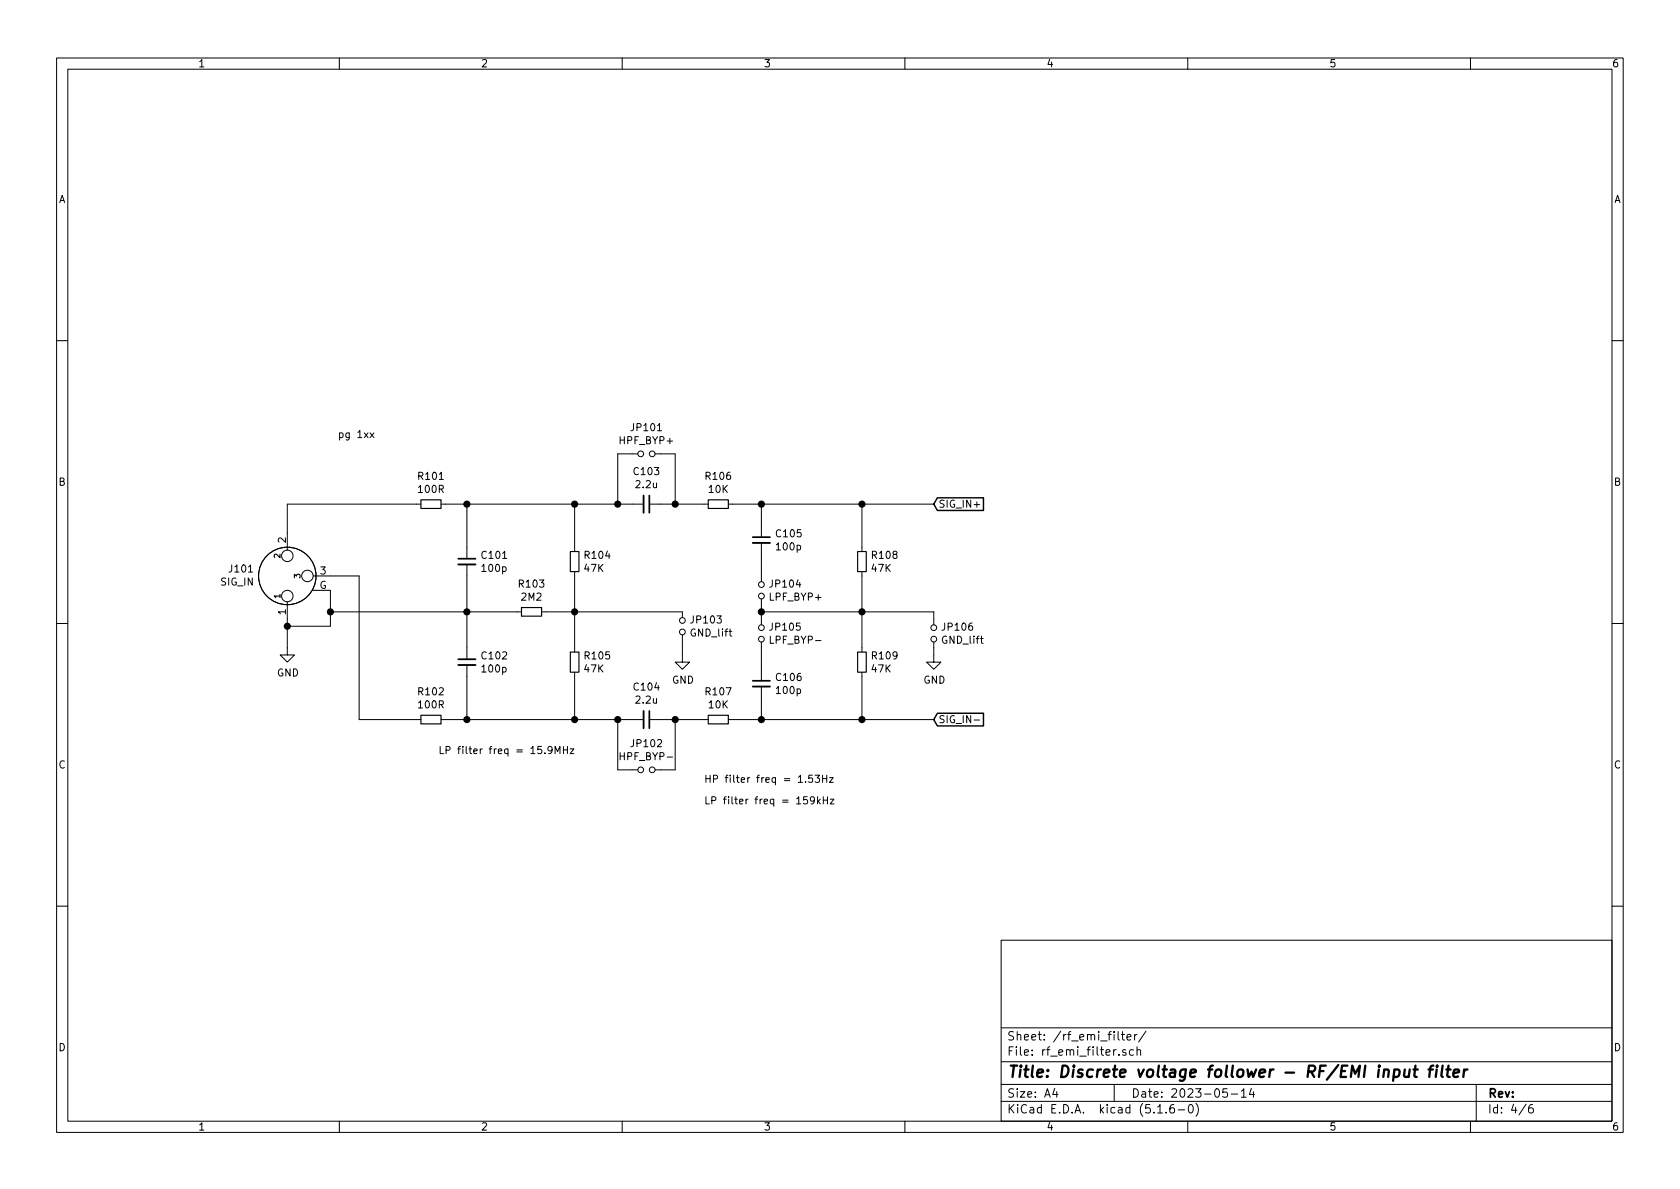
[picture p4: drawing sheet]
EESchema Schematic File Version 4
EELAYER 30 0
EELAYER END
$Descr A4 11693 8268
encoding utf-8
Sheet 4 6
Title "Discrete voltage follower - RF/EMI input filter"
Date "2023-05-14"
Rev ""
Comp ""
Comment1 ""
Comment2 ""
Comment3 ""
Comment4 ""
$EndDescr
$Comp
L Connector:XLR3_Ground J?
U 1 1
P 2000 4000
AR Path="/64618ED1/647D605C" Ref="J?"  Part="1" 
AR Path="/647CF58A/647D605C" Ref="J?"  Part="1" 
AR Path="/647CF3C3/647D605C" Ref="J101"  Part="1" 
AR Path="/6466A471/647D605C" Ref="J?"  Part="1" 
F 0 "J101" V 2046 4228 50  0000 L CNN
F 1 "SIG_IN" V 1955 4228 50  0000 L CNN
F 2 "" H 2000 4000 50  0001 C CNN
F 3 " ~" H 2000 4000 50  0001 C CNN
	1    2000 4000
	0    -1   -1   0   
$EndComp
$Comp
L Device:C_Small C?
U 1 1
P 4500 3500
AR Path="/64618ED1/647D6062" Ref="C?"  Part="1" 
AR Path="/647CF58A/647D6062" Ref="C?"  Part="1" 
AR Path="/647CF3C3/647D6062" Ref="C103"  Part="1" 
AR Path="/6466A471/647D6062" Ref="C?"  Part="1" 
F 0 "C103" V 4271 3500 50  0000 C CNN
F 1 "2.2u" V 4362 3500 50  0000 C CNN
F 2 "Capacitor_THT:C_Rect_L7.2mm_W7.2mm_P5.00mm_FKS2_FKP2_MKS2_MKP2" H 4500 3500 50  0001 C CNN
F 3 "~" H 4500 3500 50  0001 C CNN
	1    4500 3500
	0    1    1    0   
$EndComp
$Comp
L Device:C_Small C?
U 1 1
P 3250 3900
AR Path="/64618ED1/647D6068" Ref="C?"  Part="1" 
AR Path="/647CF58A/647D6068" Ref="C?"  Part="1" 
AR Path="/647CF3C3/647D6068" Ref="C101"  Part="1" 
AR Path="/6466A471/647D6068" Ref="C?"  Part="1" 
F 0 "C101" H 3342 3946 50  0000 L CNN
F 1 "100p" H 3342 3855 50  0000 L CNN
F 2 "Capacitor_SMD:C_0805_2012Metric_Pad1.15x1.40mm_HandSolder" H 3250 3900 50  0001 C CNN
F 3 "~" H 3250 3900 50  0001 C CNN
	1    3250 3900
	1    0    0    -1  
$EndComp
$Comp
L Device:R_Small R?
U 1 1
P 6000 3900
AR Path="/64618ED1/647D606E" Ref="R?"  Part="1" 
AR Path="/647CF58A/647D606E" Ref="R?"  Part="1" 
AR Path="/647CF3C3/647D606E" Ref="R108"  Part="1" 
AR Path="/6466A471/647D606E" Ref="R?"  Part="1" 
F 0 "R108" H 6059 3946 50  0000 L CNN
F 1 "47K" H 6059 3855 50  0000 L CNN
F 2 "Resistor_SMD:R_0805_2012Metric_Pad1.15x1.40mm_HandSolder" H 6000 3900 50  0001 C CNN
F 3 "~" H 6000 3900 50  0001 C CNN
	1    6000 3900
	1    0    0    -1  
$EndComp
$Comp
L Device:R_Small R?
U 1 1
P 5000 3500
AR Path="/64618ED1/647D6074" Ref="R?"  Part="1" 
AR Path="/647CF58A/647D6074" Ref="R?"  Part="1" 
AR Path="/647CF3C3/647D6074" Ref="R106"  Part="1" 
AR Path="/6466A471/647D6074" Ref="R?"  Part="1" 
F 0 "R106" V 4804 3500 50  0000 C CNN
F 1 "10K" V 4895 3500 50  0000 C CNN
F 2 "Resistor_SMD:R_0805_2012Metric_Pad1.15x1.40mm_HandSolder" H 5000 3500 50  0001 C CNN
F 3 "~" H 5000 3500 50  0001 C CNN
	1    5000 3500
	0    1    1    0   
$EndComp
$Comp
L Device:C_Small C?
U 1 1
P 4500 5000
AR Path="/64618ED1/647E3023" Ref="C?"  Part="1" 
AR Path="/647CF58A/647E3023" Ref="C?"  Part="1" 
AR Path="/647CF3C3/647E3023" Ref="C104"  Part="1" 
AR Path="/6466A471/647E3023" Ref="C?"  Part="1" 
F 0 "C104" V 4271 5000 50  0000 C CNN
F 1 "2.2u" V 4362 5000 50  0000 C CNN
F 2 "Capacitor_THT:C_Rect_L7.2mm_W7.2mm_P5.00mm_FKS2_FKP2_MKS2_MKP2" H 4500 5000 50  0001 C CNN
F 3 "~" H 4500 5000 50  0001 C CNN
	1    4500 5000
	0    1    1    0   
$EndComp
$Comp
L Device:C_Small C?
U 1 1
P 3250 4600
AR Path="/64618ED1/647E3029" Ref="C?"  Part="1" 
AR Path="/647CF58A/647E3029" Ref="C?"  Part="1" 
AR Path="/647CF3C3/647E3029" Ref="C102"  Part="1" 
AR Path="/6466A471/647E3029" Ref="C?"  Part="1" 
F 0 "C102" H 3342 4646 50  0000 L CNN
F 1 "100p" H 3342 4555 50  0000 L CNN
F 2 "Capacitor_SMD:C_0805_2012Metric_Pad1.15x1.40mm_HandSolder" H 3250 4600 50  0001 C CNN
F 3 "~" H 3250 4600 50  0001 C CNN
	1    3250 4600
	1    0    0    -1  
$EndComp
$Comp
L Device:R_Small R?
U 1 1
P 5000 5000
AR Path="/64618ED1/647E3035" Ref="R?"  Part="1" 
AR Path="/647CF58A/647E3035" Ref="R?"  Part="1" 
AR Path="/647CF3C3/647E3035" Ref="R107"  Part="1" 
AR Path="/6466A471/647E3035" Ref="R?"  Part="1" 
F 0 "R107" V 4804 5000 50  0000 C CNN
F 1 "10K" V 4895 5000 50  0000 C CNN
F 2 "Resistor_SMD:R_0805_2012Metric_Pad1.15x1.40mm_HandSolder" H 5000 5000 50  0001 C CNN
F 3 "~" H 5000 5000 50  0001 C CNN
	1    5000 5000
	0    1    1    0   
$EndComp
$Comp
L power:GND #PWR013
U 1 1
P 2000 4500
AR Path="/647CF3C3/647E4022" Ref="#PWR013"  Part="1" 
AR Path="/6466A471/647E4022" Ref="#PWR?"  Part="1" 
F 0 "#PWR013" H 2000 4250 50  0001 C CNN
F 1 "GND" H 2005 4327 50  0000 C CNN
F 2 "" H 2000 4500 50  0001 C CNN
F 3 "" H 2000 4500 50  0001 C CNN
	1    2000 4500
	1    0    0    -1  
$EndComp
Wire Wire Line
	2000 4300 2000 4350
Wire Wire Line
	2000 4350 2300 4350
Connection ~ 2000 4350
Wire Wire Line
	2000 4350 2000 4500
Wire Wire Line
	2000 3700 2000 3500
Wire Wire Line
	2300 4000 2500 4000
Wire Wire Line
	4600 3500 4700 3500
Text GLabel 6500 3500 2    50   Input ~ 0
SIG_IN+
Text GLabel 6500 5000 2    50   Input ~ 0
SIG_IN-
$Comp
L Device:Jumper_NO_Small JP101
U 1 1
P 4500 3150
AR Path="/647CF3C3/6486EFD7" Ref="JP101"  Part="1" 
AR Path="/6466A471/6486EFD7" Ref="JP?"  Part="1" 
F 0 "JP101" H 4500 3335 50  0000 C CNN
F 1 "HPF_BYP+" H 4500 3244 50  0000 C CNN
F 2 "Jumper:SolderJumper-2_P1.3mm_Open_RoundedPad1.0x1.5mm" H 4500 3150 50  0001 C CNN
F 3 "~" H 4500 3150 50  0001 C CNN
	1    4500 3150
	1    0    0    -1  
$EndComp
$Comp
L Device:Jumper_NO_Small JP102
U 1 1
P 4500 5350
AR Path="/647CF3C3/6486FA10" Ref="JP102"  Part="1" 
AR Path="/6466A471/6486FA10" Ref="JP?"  Part="1" 
F 0 "JP102" H 4500 5535 50  0000 C CNN
F 1 "HPF_BYP-" H 4500 5444 50  0000 C CNN
F 2 "Jumper:SolderJumper-2_P1.3mm_Open_RoundedPad1.0x1.5mm" H 4500 5350 50  0001 C CNN
F 3 "~" H 4500 5350 50  0001 C CNN
	1    4500 5350
	1    0    0    -1  
$EndComp
Wire Wire Line
	2500 4000 2500 5000
Wire Wire Line
	4400 3150 4300 3150
Wire Wire Line
	4300 3150 4300 3500
Wire Wire Line
	4300 3500 4400 3500
Wire Wire Line
	4600 3150 4700 3150
Wire Wire Line
	4700 3150 4700 3500
Connection ~ 4700 3500
Wire Wire Line
	4600 5000 4700 5000
Wire Wire Line
	4600 5350 4700 5350
Wire Wire Line
	4700 5350 4700 5000
Connection ~ 4700 5000
Wire Wire Line
	4300 5000 4300 5350
Wire Wire Line
	4300 5350 4400 5350
Wire Wire Line
	4300 5000 4400 5000
Text Notes 2350 3050 0    50   ~ 0
pg 1xx
$Comp
L Device:R_Small R?
U 1 1
P 3000 3500
AR Path="/64618ED1/64633F86" Ref="R?"  Part="1" 
AR Path="/647CF58A/64633F86" Ref="R?"  Part="1" 
AR Path="/647CF3C3/64633F86" Ref="R101"  Part="1" 
AR Path="/6466A471/64633F86" Ref="R?"  Part="1" 
F 0 "R101" V 2804 3500 50  0000 C CNN
F 1 "100R" V 2895 3500 50  0000 C CNN
F 2 "Resistor_SMD:R_0805_2012Metric_Pad1.15x1.40mm_HandSolder" H 3000 3500 50  0001 C CNN
F 3 "~" H 3000 3500 50  0001 C CNN
	1    3000 3500
	0    1    1    0   
$EndComp
Wire Wire Line
	4700 3500 4900 3500
Wire Wire Line
	4700 5000 4900 5000
$Comp
L Device:R_Small R?
U 1 1
P 3000 5000
AR Path="/64618ED1/64636200" Ref="R?"  Part="1" 
AR Path="/647CF58A/64636200" Ref="R?"  Part="1" 
AR Path="/647CF3C3/64636200" Ref="R102"  Part="1" 
AR Path="/6466A471/64636200" Ref="R?"  Part="1" 
F 0 "R102" V 2804 5000 50  0000 C CNN
F 1 "100R" V 2895 5000 50  0000 C CNN
F 2 "Resistor_SMD:R_0805_2012Metric_Pad1.15x1.40mm_HandSolder" H 3000 5000 50  0001 C CNN
F 3 "~" H 3000 5000 50  0001 C CNN
	1    3000 5000
	0    1    1    0   
$EndComp
$Comp
L Device:R_Small R?
U 1 1
P 4000 3900
AR Path="/64618ED1/64639136" Ref="R?"  Part="1" 
AR Path="/647CF58A/64639136" Ref="R?"  Part="1" 
AR Path="/647CF3C3/64639136" Ref="R104"  Part="1" 
AR Path="/6466A471/64639136" Ref="R?"  Part="1" 
F 0 "R104" H 4059 3946 50  0000 L CNN
F 1 "47K" H 4059 3855 50  0000 L CNN
F 2 "Resistor_SMD:R_0805_2012Metric_Pad1.15x1.40mm_HandSolder" H 4000 3900 50  0001 C CNN
F 3 "~" H 4000 3900 50  0001 C CNN
	1    4000 3900
	1    0    0    -1  
$EndComp
$Comp
L Device:R_Small R?
U 1 1
P 4000 4600
AR Path="/64618ED1/64639613" Ref="R?"  Part="1" 
AR Path="/647CF58A/64639613" Ref="R?"  Part="1" 
AR Path="/647CF3C3/64639613" Ref="R105"  Part="1" 
AR Path="/6466A471/64639613" Ref="R?"  Part="1" 
F 0 "R105" H 4059 4646 50  0000 L CNN
F 1 "47K" H 4059 4555 50  0000 L CNN
F 2 "Resistor_SMD:R_0805_2012Metric_Pad1.15x1.40mm_HandSolder" H 4000 4600 50  0001 C CNN
F 3 "~" H 4000 4600 50  0001 C CNN
	1    4000 4600
	1    0    0    -1  
$EndComp
$Comp
L Device:C_Small C?
U 1 1
P 5300 3750
AR Path="/64618ED1/64650CF3" Ref="C?"  Part="1" 
AR Path="/647CF58A/64650CF3" Ref="C?"  Part="1" 
AR Path="/647CF3C3/64650CF3" Ref="C105"  Part="1" 
AR Path="/6466A471/64650CF3" Ref="C?"  Part="1" 
F 0 "C105" H 5392 3796 50  0000 L CNN
F 1 "100p" H 5392 3705 50  0000 L CNN
F 2 "Capacitor_SMD:C_0805_2012Metric_Pad1.15x1.40mm_HandSolder" H 5300 3750 50  0001 C CNN
F 3 "~" H 5300 3750 50  0001 C CNN
	1    5300 3750
	1    0    0    -1  
$EndComp
$Comp
L Device:C_Small C?
U 1 1
P 5300 4750
AR Path="/64618ED1/64652528" Ref="C?"  Part="1" 
AR Path="/647CF58A/64652528" Ref="C?"  Part="1" 
AR Path="/647CF3C3/64652528" Ref="C106"  Part="1" 
AR Path="/6466A471/64652528" Ref="C?"  Part="1" 
F 0 "C106" H 5392 4796 50  0000 L CNN
F 1 "100p" H 5392 4705 50  0000 L CNN
F 2 "Capacitor_SMD:C_0805_2012Metric_Pad1.15x1.40mm_HandSolder" H 5300 4750 50  0001 C CNN
F 3 "~" H 5300 4750 50  0001 C CNN
	1    5300 4750
	1    0    0    -1  
$EndComp
$Comp
L Device:R_Small R?
U 1 1
P 6000 4600
AR Path="/64618ED1/64652AD7" Ref="R?"  Part="1" 
AR Path="/647CF58A/64652AD7" Ref="R?"  Part="1" 
AR Path="/647CF3C3/64652AD7" Ref="R109"  Part="1" 
AR Path="/6466A471/64652AD7" Ref="R?"  Part="1" 
F 0 "R109" H 6059 4646 50  0000 L CNN
F 1 "47K" H 6059 4555 50  0000 L CNN
F 2 "Resistor_SMD:R_0805_2012Metric_Pad1.15x1.40mm_HandSolder" H 6000 4600 50  0001 C CNN
F 3 "~" H 6000 4600 50  0001 C CNN
	1    6000 4600
	1    0    0    -1  
$EndComp
Connection ~ 4300 5000
Connection ~ 4300 3500
Wire Wire Line
	5100 5000 5300 5000
Wire Wire Line
	5100 3500 5300 3500
Wire Wire Line
	6000 4000 6000 4250
Wire Wire Line
	6000 4250 5300 4250
Wire Wire Line
	6000 4250 6000 4500
Connection ~ 6000 4250
Wire Wire Line
	6000 4700 6000 5000
Connection ~ 6000 5000
Wire Wire Line
	6000 5000 6500 5000
Wire Wire Line
	5300 4850 5300 5000
Connection ~ 5300 5000
Wire Wire Line
	5300 5000 6000 5000
Wire Wire Line
	5300 4650 5300 4500
Connection ~ 5300 4250
Wire Wire Line
	5300 4300 5300 4250
Wire Wire Line
	5300 4200 5300 4250
Wire Wire Line
	5300 4000 5300 3850
Wire Wire Line
	5300 3650 5300 3500
Connection ~ 5300 3500
Wire Wire Line
	5300 3500 6000 3500
Wire Wire Line
	6000 3800 6000 3500
Connection ~ 6000 3500
Wire Wire Line
	6000 3500 6500 3500
Wire Wire Line
	4000 3800 4000 3500
Wire Wire Line
	4000 3500 4300 3500
Wire Wire Line
	4000 4000 4000 4250
Connection ~ 4000 4250
Wire Wire Line
	4000 4500 4000 4250
Wire Wire Line
	4000 4700 4000 5000
Wire Wire Line
	4000 5000 4300 5000
Text Notes 4900 5450 0    50   ~ 0
HP filter freq = 1.53Hz
Text Notes 4900 5600 0    50   ~ 0
LP filter freq = 159kHz\n
Text Notes 3050 5250 0    50   ~ 0
LP filter freq = 15.9MHz\n
$Comp
L Device:Jumper_NO_Small JP104
U 1 1
P 5300 4100
F 0 "JP104" V 5254 4148 50  0000 L CNN
F 1 "LPF_BYP+" V 5345 4148 50  0000 L CNN
F 2 "Jumper:SolderJumper-2_P1.3mm_Open_RoundedPad1.0x1.5mm" H 5300 4100 50  0001 C CNN
F 3 "~" H 5300 4100 50  0001 C CNN
	1    5300 4100
	0    1    1    0   
$EndComp
$Comp
L Device:Jumper_NO_Small JP105
U 1 1
P 5300 4400
F 0 "JP105" V 5254 4448 50  0000 L CNN
F 1 "LPF_BYP-" V 5345 4448 50  0000 L CNN
F 2 "Jumper:SolderJumper-2_P1.3mm_Open_RoundedPad1.0x1.5mm" H 5300 4400 50  0001 C CNN
F 3 "~" H 5300 4400 50  0001 C CNN
	1    5300 4400
	0    1    1    0   
$EndComp
Wire Wire Line
	2300 4100 2300 4250
$Comp
L Device:R_Small R?
U 1 1
P 3700 4250
AR Path="/64618ED1/646507B3" Ref="R?"  Part="1" 
AR Path="/647CF58A/646507B3" Ref="R?"  Part="1" 
AR Path="/647CF3C3/646507B3" Ref="R103"  Part="1" 
AR Path="/6466A471/646507B3" Ref="R?"  Part="1" 
F 0 "R103" V 3504 4250 50  0000 C CNN
F 1 "2M2" V 3595 4250 50  0000 C CNN
F 2 "Resistor_SMD:R_0805_2012Metric_Pad1.15x1.40mm_HandSolder" H 3700 4250 50  0001 C CNN
F 3 "~" H 3700 4250 50  0001 C CNN
	1    3700 4250
	0    1    1    0   
$EndComp
Wire Wire Line
	3100 3500 3250 3500
Connection ~ 4000 3500
Wire Wire Line
	2900 3500 2000 3500
Wire Wire Line
	2500 5000 2900 5000
Wire Wire Line
	3100 5000 3250 5000
Connection ~ 4000 5000
Wire Wire Line
	3250 4700 3250 5000
Connection ~ 3250 5000
Wire Wire Line
	3250 5000 4000 5000
Wire Wire Line
	3250 4500 3250 4250
Wire Wire Line
	3250 4250 3600 4250
Wire Wire Line
	3800 4250 4000 4250
Wire Wire Line
	3250 4000 3250 4250
Connection ~ 3250 4250
Wire Wire Line
	3250 3800 3250 3500
Connection ~ 3250 3500
Wire Wire Line
	3250 3500 4000 3500
Wire Wire Line
	3250 4250 2300 4250
Connection ~ 2300 4250
Wire Wire Line
	2300 4250 2300 4350
$Comp
L Device:Jumper_NO_Small JP106
U 1 1
P 6500 4400
F 0 "JP106" V 6454 4448 50  0000 L CNN
F 1 "GND_lift" V 6545 4448 50  0000 L CNN
F 2 "Jumper:SolderJumper-2_P1.3mm_Open_RoundedPad1.0x1.5mm" H 6500 4400 50  0001 C CNN
F 3 "~" H 6500 4400 50  0001 C CNN
	1    6500 4400
	0    1    1    0   
$EndComp
$Comp
L power:GND #PWR0107
U 1 1
P 6500 4550
AR Path="/647CF3C3/6465CE89" Ref="#PWR0107"  Part="1" 
AR Path="/6466A471/6465CE89" Ref="#PWR?"  Part="1" 
F 0 "#PWR0107" H 6500 4300 50  0001 C CNN
F 1 "GND" H 6505 4377 50  0000 C CNN
F 2 "" H 6500 4550 50  0001 C CNN
F 3 "" H 6500 4550 50  0001 C CNN
	1    6500 4550
	1    0    0    -1  
$EndComp
Wire Wire Line
	6500 4300 6500 4250
Wire Wire Line
	6500 4250 6000 4250
Wire Wire Line
	6500 4500 6500 4550
$Comp
L Device:Jumper_NO_Small JP103
U 1 1
P 4750 4350
F 0 "JP103" V 4704 4398 50  0000 L CNN
F 1 "GND_lift" V 4795 4398 50  0000 L CNN
F 2 "Jumper:SolderJumper-2_P1.3mm_Open_RoundedPad1.0x1.5mm" H 4750 4350 50  0001 C CNN
F 3 "~" H 4750 4350 50  0001 C CNN
	1    4750 4350
	0    1    1    0   
$EndComp
$Comp
L power:GND #PWR0108
U 1 1
P 4750 4550
AR Path="/647CF3C3/647100D8" Ref="#PWR0108"  Part="1" 
AR Path="/6466A471/647100D8" Ref="#PWR?"  Part="1" 
F 0 "#PWR0108" H 4750 4300 50  0001 C CNN
F 1 "GND" H 4755 4377 50  0000 C CNN
F 2 "" H 4750 4550 50  0001 C CNN
F 3 "" H 4750 4550 50  0001 C CNN
	1    4750 4550
	1    0    0    -1  
$EndComp
Wire Wire Line
	4750 4250 4000 4250
Wire Wire Line
	4750 4450 4750 4550
$EndSCHEMATC
